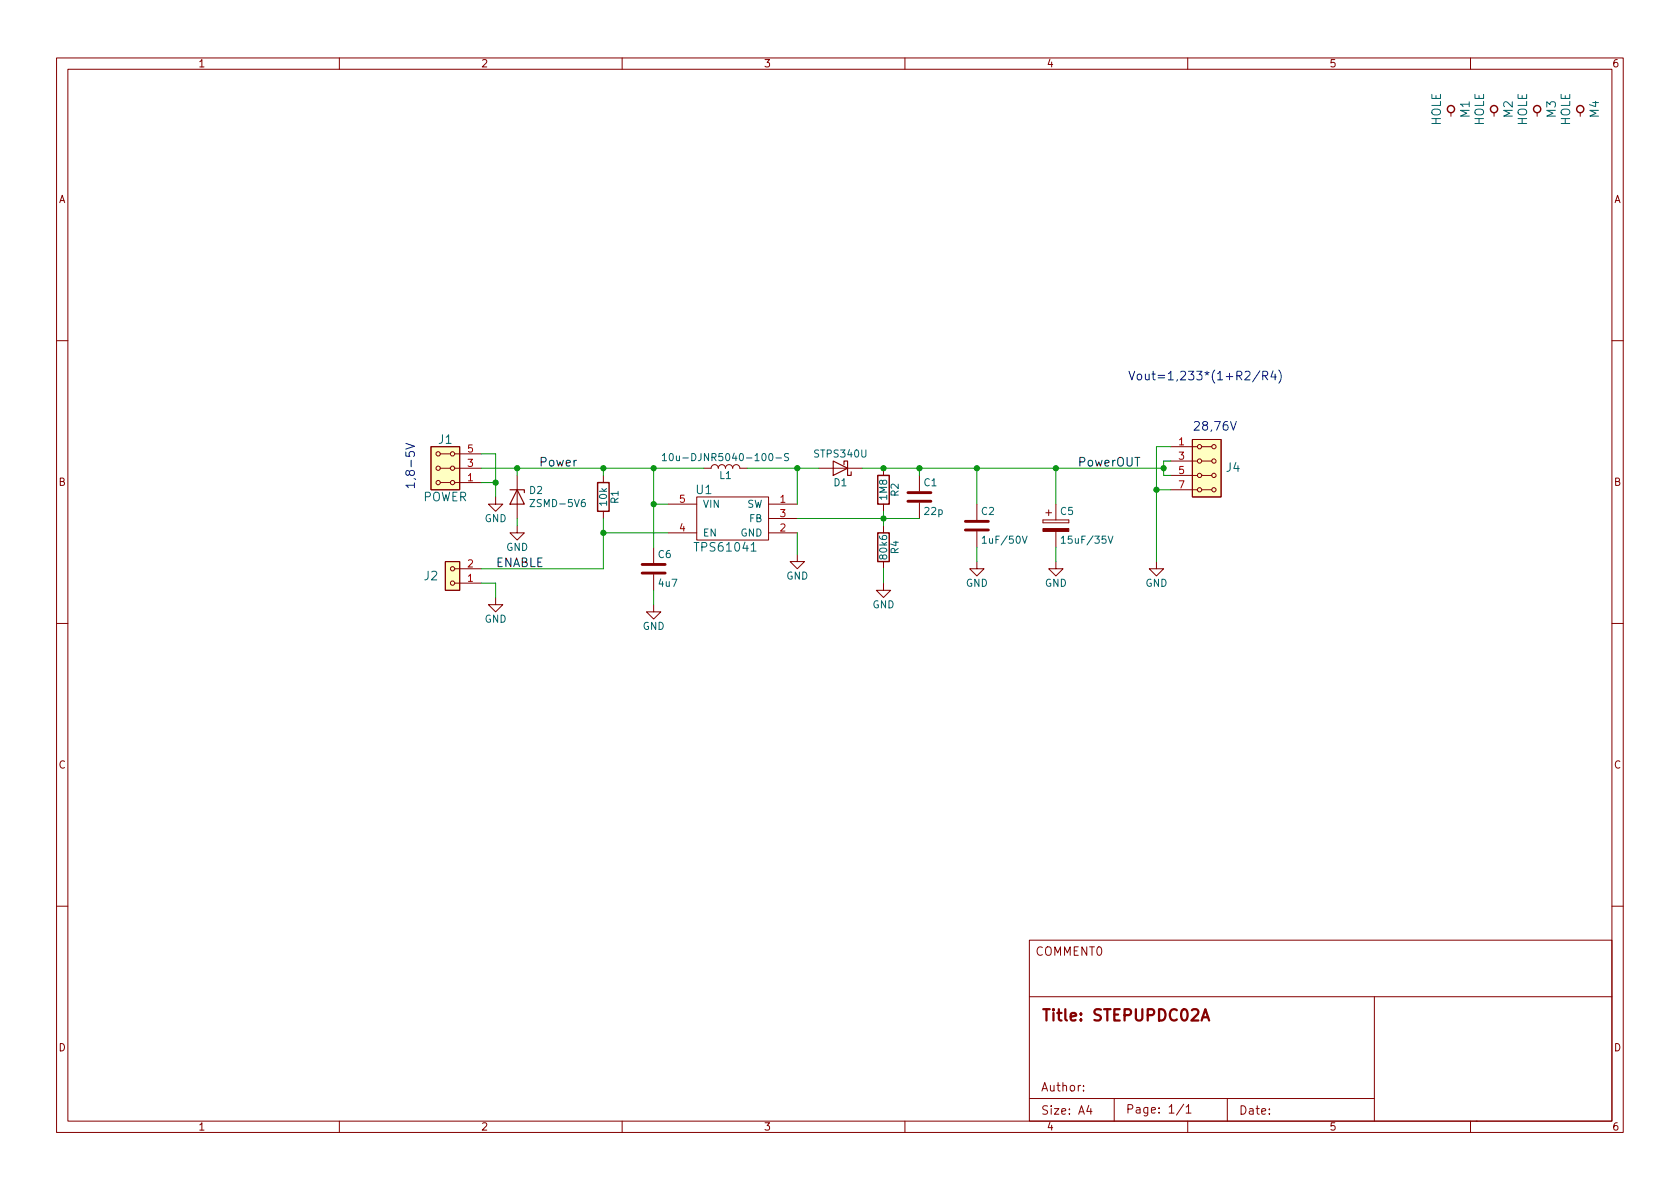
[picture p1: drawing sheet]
<svg xmlns="http://www.w3.org/2000/svg" width="297mm" height="210mm" viewBox="0 0 297 210" stroke-linecap="round" stroke-linejoin="round" font-family="sans-serif">
<g fill="none" stroke="#840000" stroke-width=".18">
<path d="M10 10.2h277v190.1h-277zM12 12.2h273v186.1h-273zM60 10.2v2M110 10.2v2M160 10.2v2M210 10.2v2M256.5 19.9v.7M260 10.2v2M264.2 19.9v.7M271.8 19.9v.7M279.4 19.9v.7M10 60.2h2"/>
<path d="M76.2 79h5.1v7.6h-5.1zM207 79h4.7M210.8 77.7h5.1v10.2h-5.1zM212.5 79h1.7M285 60.2h2M77.9 82.8h1.7M77.9 80.3h1.7M77.9 85.3h1.7M78.7 99.3h2.6v5.1h-2.6zM80.4 82.8h4.7M80.4 80.3h4.7M80.4 85.3h4.7"/>
<path d="M87.6 87.9v1.2h1.3l-1.3 1.3-1.2-1.3h1.2M91.4 93v1.2h1.3l-1.3 1.3-1.2-1.3h1.2M91.4 84.1v7.6M106.7 84.1v1.2M106.7 90.4v1.3M115.6 96.8v2.8M118.1 89.1h5.1M118.1 94.2h5.1M123.2 87.9h12.7v7.6h-12.7zM124.5 82.8h1.2a.64 .64 0 0 1 .7-.6 .64 .64 0 0 1 .6 .6 .64 .64 0 0 1 .6-.6 .64 .64 0 0 1 .7 .6 .64 .64 0 0 1 .6-.6 .64 .64 0 0 1 .6 .6 .64 .64 0 0 1 .7-.6 .64 .64 0 0 1 .6 .6h1.3M135.9 89.1h5.1M135.9 94.2h5.1"/>
<path d="M135.9 91.7h5.1M141 98v1.3h1.2l-1.2 1.3-1.3-1.3h1.3M144.8 82.8h7.6M156.2 82.8v1.3M156.2 89.1v1.3M156.2 93v1.2M156.2 99.3v1.3M162.6 84.1v2.8M162.6 88.9v2.8M172.7 99.3v1.3h1.3l-1.3 1.2-1.3-1.2h1.3M172.7 89.1v2.8M172.7 94v2.8"/>
<path d="M184.4 91.9v.6zM184.4 92.5h4.6zM184.4 91.9h4.6zM184.9 90.7h1M185.4 90.2v1M186.7 99.3v1.3h1.3l-1.3 1.2-1.3-1.2h1.3M186.7 89.1v2.8M186.7 94v2.8M189 91.9v.6zM204.5 99.3v1.3h1.2l-1.2 1.2-1.3-1.2h1.3M207 86.6h4.7M207 84.1h4.7"/>
<path d="M207 81.5h4.7M212.5 86.6h1.7M212.5 84.1h1.7M212.5 81.5h1.7M10 110.2h2M80.4 100.6h4.7M80.4 103.1h4.7M87.6 105.7v1.2h1.3l-1.3 1.3-1.2-1.3h1.2M115.6 106.9v1.3h1.2l-1.2 1.3-1.3-1.3h1.3M115.6 101.6v2.8M156.2 103.1v1.3h1.3l-1.3 1.3-1.3-1.3h1.3M285 110.2h2"/>
<path d="M10 160.2h2M182 166.3h103v32h-103zM182 176.3h103M243 176.3v22M285 160.2h2M60 198.3v2M110 198.3v2M160 198.3v2M182 194.3h61M191.6 192.8v.1M191.6 192v.1M192.5 195.5l-.4 1h1"/>
<path d="M192.9 196v1M197 194.3v4M209.3 195.3l-1.3 1.9M209.7 195.8l.4-.5v1.5M209.7 196.8h.9M210 198.3v2M217 194.3v4M260 198.3v2M261 198.3h.1"/>
<circle cx="212.1" cy="79" r=".38"/>
<circle cx="214.6" cy="79" r=".38"/>
<circle cx="77.5" cy="82.8" r=".38"/>
<circle cx="77.5" cy="80.3" r=".38"/>
<circle cx="77.5" cy="85.3" r=".38"/>
<circle cx="80" cy="82.8" r=".38"/>
<circle cx="80" cy="85.3" r=".38"/>
<circle cx="80" cy="80.3" r=".38"/>
<circle cx="212.1" cy="81.5" r=".38"/>
<circle cx="212.1" cy="84.1" r=".38"/>
<circle cx="212.1" cy="86.6" r=".38"/>
<circle cx="214.6" cy="84.1" r=".38"/>
<circle cx="214.6" cy="86.6" r=".38"/>
<circle cx="214.6" cy="81.5" r=".38"/>
<circle cx="80" cy="100.6" r=".38"/>
<circle cx="80" cy="103.1" r=".38"/>
</g>
<path d="M212.6 179.9h1M212.5 180.5l.6-2 .7 2" fill="none" stroke="#840000" stroke-width=".4"/>
<g fill="none" stroke="#840000" stroke-width=".25">
<path d="M105.7 85.3h2v5.1h-2zM155.2 94.2h2v5.1h-2zM155.2 84.1h2v5h-2z"/>
<circle cx="256.5" cy="19.3" r=".63"/>
<circle cx="264.2" cy="19.3" r=".63"/>
<circle cx="271.8" cy="19.3" r=".63"/>
<circle cx="279.4" cy="19.3" r=".63"/>
</g>
<path d="M113.5 99.8h4.1M160.5 88.6h4.1M160.5 87.1h4.1M170.7 93.7h4.1M170.7 92.2h4.1M113.5 101.3h4.1" fill="none" stroke="#840000" stroke-width=".51"/>
<path d="M117.1 80.6l.4-.4v1.3M117.1 81.5h.7M118.5 80.3l.1-.1a.68 .68 0 0 1 .5 .6 .68 .68 0 0 1-.5 .7 .84 .84 0 0 1-.1-1.2zM132.8 97.5h.9M137.2 81h1M139.4 80.3l-.5-.1-.1 .1v.4l.5 .2 .1 .3-.2 .3-.5-.1M173.7 95.2l.3-.4v1.3M173.7 96.1h.7M180.8 94.8l.4 1.3 .4-1.3M187.6 95.2l.4-.4v1.3M187.6 96.1h.8M195.9 94.8l.5 1.3 .4-1.3" fill="none" stroke="#006464" stroke-width=".18"/>
<path d="M90.2 86.6h2.5v.5M91.4 86.6l1.3 2.5h-2.5zM147.3 81.5l2.6 1.3-2.6 1.3zM149.2 82.2v-.7h.7v2.6h.6v-.7" fill="none" stroke="#840000" stroke-width=".2"/>
<g fill="#ffffc2" stroke="#ffffc2" stroke-width=".18">
<path d="M210.8 77.7h5.1v10.2h-5.1z"/>
<path d="M78.7 99.3h2.6v5.1h-2.6z"/>
<path d="M76.2 79h5.1v7.6h-5.1z"/>
</g>
<path d="M184.4 93.5h4.6v.5h-4.6z" fill="#840000" stroke="#840000" stroke-width=".18"/>
<path d="M71.8 78.4l1.5 .5-1.5 .5M217.6 74.5l.5 1.6 .5-1.6M222.8 65.6l-1.3 1.9M223.3 66.4h.7l.1-.2v-.4l-.2-.2h-.6v1.6M223.6 66.4l.5 .8M225.1 65.6l-.4 1.1h1M225.4 66.2v1M226.1 65.4a1.75 1.75 0 0 1 0 2.4" fill="none" stroke="#0000c2" stroke-width=".18"/>
<g fill="none" stroke="#009600" stroke-width=".18">
<path d="M207 79h-2.5v20.3M85.1 80.3h2.5v7.6M85.1 85.3h2.5M85.1 82.8h39.4M91.4 82.8v1.3M91.4 91.7v1.3M106.7 91.7v8.9h-21.6M106.7 94.2h11.4M106.7 82.8v1.3M115.6 89.1h2.5M115.6 82.8v14M132.1 82.8h12.7"/>
<path d="M141 91.7h21.6M141 82.8v6.3M141 94.2v3.8M152.4 82.8h53.3M156.2 90.4v2.6M162.6 82.8v1.3M172.7 82.8v6.3M172.7 96.8v2.5M186.7 82.8v6.3M186.7 96.8v2.5M204.5 86.6h2.5M207 81.5h-1.3v2.6h1.3"/>
<path d="M85.1 103.1h2.5v2.6M115.6 104.4v2.5M156.2 100.6v2.5"/>
</g>
<g fill="#009600" stroke="#009600" stroke-width=".18">
<circle cx="186.7" cy="82.8" r=".46"/>
<circle cx="162.6" cy="82.8" r=".46"/>
<circle cx="204.5" cy="86.6" r=".46"/>
<circle cx="172.7" cy="82.8" r=".46"/>
<circle cx="205.7" cy="82.8" r=".46"/>
<circle cx="106.7" cy="82.8" r=".46"/>
<circle cx="87.6" cy="85.3" r=".46"/>
<circle cx="91.4" cy="82.8" r=".46"/>
<circle cx="115.6" cy="82.8" r=".46"/>
<circle cx="115.6" cy="89.1" r=".46"/>
<circle cx="156.2" cy="91.7" r=".46"/>
<circle cx="106.7" cy="94.2" r=".46"/>
<circle cx="141" cy="82.8" r=".46"/>
<circle cx="156.2" cy="82.8" r=".46"/>
</g>
<text font-size="2.8" fill="#840000" x="184" y="180.6">Title: STEPUPDC02A</text>
<g font-size="2.1" fill="#006464">
<text x="254.8" y="22.2" transform="rotate(-90 254.8 22.2)">HOLE</text>
<text x="259.8" y="20.8" transform="rotate(-90 259.8 20.8)">M1</text>
<text x="262.4" y="22.2" transform="rotate(-90 262.4 22.2)">HOLE</text>
<text x="267.5" y="20.8" transform="rotate(-90 267.5 20.8)">M2</text>
<text x="270" y="22.2" transform="rotate(-90 270 22.2)">HOLE</text>
<text x="275.1" y="20.8" transform="rotate(-90 275.1 20.8)">M3</text>
<text x="277.6" y="22.2" transform="rotate(-90 277.6 22.2)">HOLE</text>
<text x="282.7" y="20.8" transform="rotate(-90 282.7 20.8)">M4</text>
<text x="77.6" y="78.5">J1</text>
<text x="216.8" y="83.4">J4</text>
<text x="74.7" y="88.6">POWER</text>
<text x="123.1" y="87.4">U1</text>
<text x="123.3" y="97.5">TPS61041</text>
<text x="75" y="102.6">J2</text>
</g>
<g font-size="2.1" fill="#0000c2">
<text x="199.4" y="67.2">Vout=1,233*(1+R2/R4)</text>
<text x="210.8" y="76.1">28,76V</text>
<text x="73.3" y="86.6" transform="rotate(-90 73.3 86.6)">1,8-5V</text>
</g>
<g font-size="2.1" fill="#0f0f0f">
<text x="95.2" y="82.5">Power</text>
<text x="190.5" y="82.5">PowerOUT</text>
<text x="87.6" y="100.3">ENABLE</text>
</g>
<g font-size="2.1" fill="#840000">
<text x="183" y="169">COMMENT0</text>
<text x="184" y="193">Author:</text>
<text x="184" y="197.1">Size: A4</text>
<text x="199" y="196.9">Page: 1/1</text>
<text x="219" y="197.1">Date:</text>
</g>
<g font-size="1.8" fill="#840000">
<text x="35" y="11.9">1</text>
<text x="85" y="11.9">2</text>
<text x="135" y="11.9">3</text>
<text x="185" y="11.9">4</text>
<text x="235" y="11.9">5</text>
<text x="285" y="11.9">6</text>
<text x="10.3" y="35.9">A</text>
<text x="285.3" y="35.9">A</text>
<text x="10.3" y="85.9">B</text>
<text x="285.3" y="85.9">B</text>
<text x="10.3" y="135.9">C</text>
<text x="285.3" y="135.9">C</text>
<text x="10.3" y="185.9">D</text>
<text x="285.3" y="185.9">D</text>
<text x="35" y="199.9">1</text>
<text x="85" y="199.9">2</text>
<text x="135" y="199.9">3</text>
<text x="185" y="199.9">4</text>
<text x="235" y="199.9">5</text>
<text x="285" y="199.9">6</text>
</g>
<g font-size="1.8" fill="#a90000">
<text x="82.7" y="82.5">3</text>
<text x="82.7" y="80">5</text>
<text x="208.4" y="78.7">1</text>
<text x="208.4" y="81.3">3</text>
<text x="208.4" y="83.8">5</text>
<text x="82.7" y="85.1">1</text>
<text x="120.2" y="88.9">5</text>
<text x="137.9" y="88.9">1</text>
<text x="208.4" y="86.4">7</text>
<text x="120.2" y="94">4</text>
<text x="137.9" y="94">2</text>
<text x="137.9" y="91.4">3</text>
<text x="82.7" y="100.3">2</text>
<text x="82.7" y="102.9">1</text>
</g>
<g font-size="1.8" fill="#006464">
<text x="119.4" y="81.5">10u-DJNR5040-100-S</text>
<text x="144.2" y="80.9">STPS340U</text>
<text x="93.6" y="87.3">D2</text>
<text x="94.3" y="89.7">ZSMD-5V6</text>
<text x="107.3" y="89.4" transform="rotate(-90 107.3 89.4)">10k</text>
<text x="109.3" y="89" transform="rotate(-90 109.3 89)">R1</text>
<text x="124.2" y="89.8">VIN</text>
<text x="127.2" y="84.7">L1</text>
<text x="132" y="89.8">SW</text>
<text x="147.5" y="86">D1</text>
<text x="156.8" y="88.3" transform="rotate(-90 156.8 88.3)">1M8</text>
<text x="158.9" y="87.7" transform="rotate(-90 158.9 87.7)">R2</text>
<text x="163.4" y="86">C1</text>
<text x="85.7" y="92.3">GND</text>
<text x="124.2" y="94.9">EN</text>
<text x="130.9" y="94.9">GND</text>
<text x="132.5" y="92.3">FB</text>
<text x="163.5" y="91.1">22p</text>
<text x="173.5" y="91.1">C2</text>
<text x="187.5" y="91.1">C5</text>
<text x="89.5" y="97.4">GND</text>
<text x="116.4" y="98.7">C6</text>
<text x="156.8" y="98.7" transform="rotate(-90 156.8 98.7)">80k6</text>
<text x="158.9" y="97.9" transform="rotate(-90 158.9 97.9)">R4</text>
<text x="174.2" y="96.1">1uF/50V</text>
<text x="188.3" y="96.1">15uF/35V</text>
<text x="116.5" y="103.8">4u7</text>
<text x="139" y="102.5">GND</text>
<text x="154.2" y="107.6">GND</text>
<text x="170.8" y="103.8">GND</text>
<text x="184.7" y="103.8">GND</text>
<text x="202.5" y="103.8">GND</text>
<text x="85.7" y="110.1">GND</text>
<text x="113.6" y="111.4">GND</text>
</g>
</svg>
